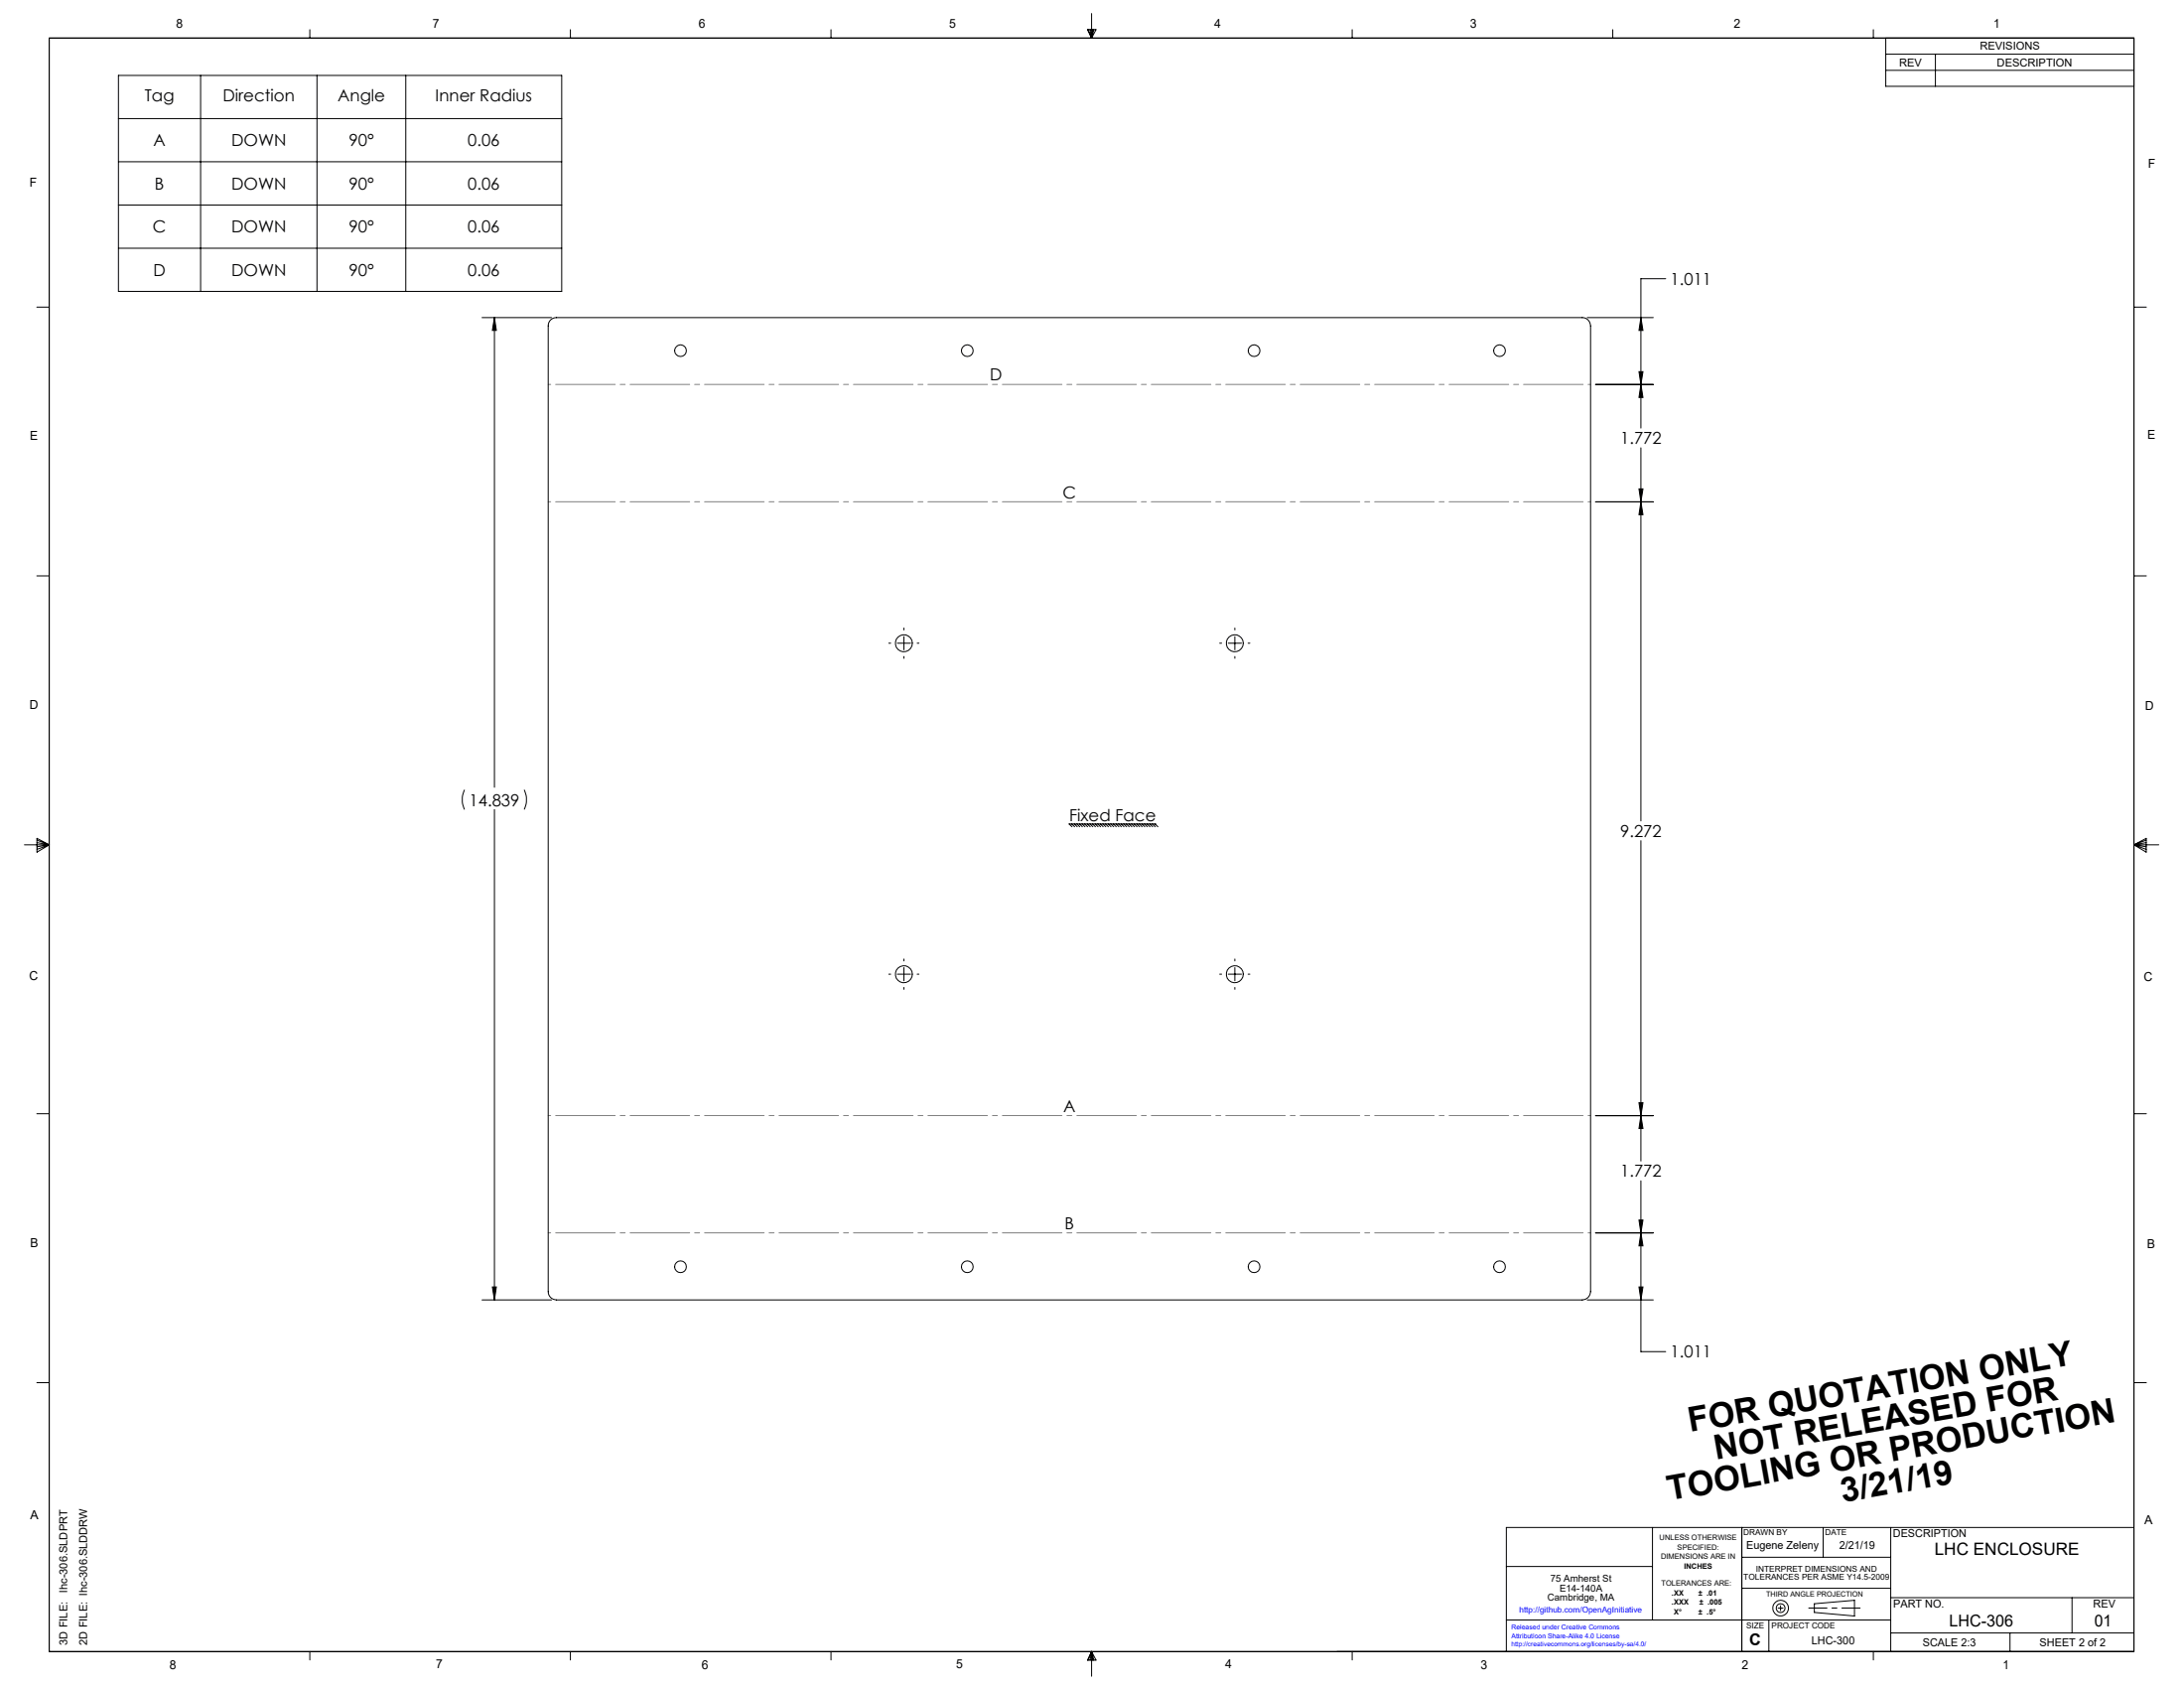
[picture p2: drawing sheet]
<svg xmlns="http://www.w3.org/2000/svg" width="559mm" height="432mm" viewBox="0 0 559 432" stroke-linecap="round" stroke-linejoin="round" font-family="sans-serif">
<g fill="none" stroke="#000" stroke-width=".25">
<path d="M12.6 9.7h533.4v412.8h-533.4zM30.3 19.3h113.4v55.2h-113.4zM51.3 19.3v55.2M79.3 7.6v2.1M81.1 19.3v55.2M103.8 19.3v55.2M145.9 7.6v2.1M212.6 7.6v2.1M278.2 7.6h2.2l-1.1 2.1zM278.4 7.6l.9 2.1M278.9 7.6l.4 2.1M279.3 3.5v6.2"/>
<path d="M279.6 7.6l-.3 2.1M279.9 7.6l-.6 2.1M346 7.6v2.1M412.6 7.6v2.1M479.3 7.6v2.1M482.5 9.7v12.4h63.5M482.5 18h63.5M482.5 13.9h63.5M495.2 13.9v8.2M30.3 30.3h113.4M30.3 41.4h113.4M30.3 52.5h113.4"/>
<path d="M9.4 78.6h3.2M30.3 63.5h113.4M426.2 71.3h-6.4v38.2M546 78.6h3.2M123.3 81.2h17.8M126.5 81.2v120.2M126.5 81.2l.5 3.3h-1zM140.9 81.8l.7-.4 .8-.2h262.4a2.11 2.11 0 0 1 2.2 2.2v247a2.17 2.17 0 0 1-2.2 2.1h-262.4a2.11 2.11 0 0 1-2.1-2.1v-247l.1-.9zM406.1 81.2h16.9M408.2 98.4h14.8M419.3 95.1h1.1l-.6 3.3zM419.8 98.4l.6 3.3h-1.1z"/>
<path d="M419.8 81.2l.6 3.3h-1.1zM419.8 114.5v95.5M408.2 128.4h14.8M419.3 125.1h1.1l-.6 3.3zM419.8 128.4l.6 3.3h-1.1zM9.4 147.3h3.2M546 147.3h3.2M227.4 164.5h.5M229.6 164.5h3.4M231.3 160.7v.4M231.3 162.8v3.4M231.3 167.9v.5"/>
<path d="M234.7 164.5h.4M312.1 164.5h.5M314.3 164.5h3.3M315.9 160.7v.4M315.9 162.8v3.4M315.9 167.9v.5M319.3 164.5h.5M6.2 216.1h6.4M9.5 214.5l3.1 1.6-3.1 1.9zM9.5 214.9l3.1 1.2M9.5 215.5l3.1 .6M12.6 216.1l-3.1 1.2"/>
<path d="M12.6 216.1l-3.1 .5M118.9 202l-.6 2v1.4l.6 1.7M126.5 207.1v125.4M134.1 202l.6 2v1.4l-.6 1.7M274.2 210.8l.8 .7M274.9 210.8l.7 .7M275.6 210.8l.7 .7M276.2 210.8l.7 .7M276.9 210.8l.7 .7M277.5 210.8l.8 .7M278.2 210.8l.7 .7M278.9 210.8l.7 .7"/>
<path d="M279.5 210.8l.8 .7M280.2 210.8l.8 .7M280.9 210.8l.7 .7M281.5 210.8l.8 .7M282.2 210.8l.7 .7M282.9 210.8l.7 .7M283.5 210.8l.8 .7M284.2 210.8l.7 .7M284.9 210.8l.7 .7M285.5 210.8l.8 .7M286.2 210.8l.7 .7M286.8 210.8l.8 .7"/>
<path d="M287.5 210.8l.8 .7M288.2 210.8l.7 .7M288.9 210.8l.7 .7M289.5 210.8l.8 .7M290.2 210.8l.7 .7M290.9 210.8l.7 .7M291.5 210.8l.7 .7M292.2 210.8l.7 .7M292.8 210.8l.8 .7M293.5 210.8l.8 .7M294.2 210.8l.7 .7M294.9 210.8l.7 .7"/>
<path d="M295.5 210.8l.8 .7M295.7 210.8h-22.2l.8 .7M419.8 215.1v81.9M546 216.1h6.3M546 216.1l3.1 .5M546 216.1l3.1 1.2M546 216.1l3.1-1.6v3.5zM549.1 215.5l-3.1 .6M549.1 214.9l-3.1 1.2M227.4 249.2h.5M229.6 249.2h3.4M231.3 245.3v.5"/>
<path d="M231.3 247.5v3.4M231.3 252.6v.5M234.7 249.2h.4M312.1 249.2h.5M314.3 249.2h3.3M315.9 245.3v.5M315.9 247.5v3.4M315.9 252.6v.5M319.3 249.2h.5M9.4 284.9h3.2M408.2 285.4h14.8M419.3 282.1h1.1l-.6 3.3z"/>
<path d="M419.8 285.4l.6 3.3h-1.1zM546 284.9h3.2M408.2 315.4h14.8M419.3 312.1h1.1l-.6 3.3zM419.8 302v43.8h6.4M419.8 315.4l.6 3.3h-1.1zM123.3 332.5h17.8M126 329.2h1l-.5 3.3zM406.1 332.5h16.9M419.3 329.2h1.1l-.6 3.3zM9.4 353.7h3.2M546 353.7h3.2"/>
<path d="M422.8 390.7v23.7M445.7 390.7v31.8M445.7 398.4h38.1M466.5 390.7v7.7M483.8 390.7v31.8M546 390.7h-160.6v31.8M385.4 400.7h37.4M385.4 414.4h98.4M445.7 406.3h38.1M452.6 414.4v8.1M454.9 411.4h1.3M455.6 410.7v1.3"/>
<path d="M464.2 410.2l10.3-.8v4l-10.3-.9zM483.8 408.7h62.2M483.8 417.7h62.2M514.3 417.7v4.8M530.2 408.7v9M79.3 422.5v2.1M145.9 422.5v2.1M212.6 422.5v2.1M279.3 422.5v6.3M279.3 422.5l1.1 2.2h-2.2zM279.3 422.5l.6 2.2M279.3 422.5l-.9 2.2"/>
<path d="M279.3 422.5l-.4 2.2M279.3 422.5l.3 2.2M346 422.5v2.1M479.3 422.5v2.1"/>
<circle cx="174.1" cy="89.7" r="1.5"/>
<circle cx="247.5" cy="89.7" r="1.5"/>
<circle cx="320.9" cy="89.7" r="1.5"/>
<circle cx="383.7" cy="89.7" r="1.5"/>
<circle cx="231.3" cy="164.6" r="2.17"/>
<circle cx="315.9" cy="164.6" r="2.17"/>
<circle cx="231.3" cy="249.2" r="2.17"/>
<circle cx="315.9" cy="249.2" r="2.17"/>
<circle cx="174.1" cy="324" r="1.51"/>
<circle cx="247.5" cy="324" r="1.51"/>
<circle cx="320.9" cy="324" r="1.51"/>
<circle cx="383.7" cy="324" r="1.51"/>
<circle cx="455.6" cy="411.4" r="1.13"/>
<circle cx="455.6" cy="411.4" r="2.01"/>
</g>
<path d="M462.8 411.3h13.1" fill="none" stroke="#000" stroke-width=".25" stroke-dasharray="15.2 1.3 1.3 1.3" stroke-dashoffset="10.6"/>
<path d="M407 98.3h-266.7M407 128.4h-266.7M140.3 285.4h266.7M140.3 315.4h266.7" fill="none" stroke="#808080" stroke-width=".25" stroke-dasharray="15.2 1.3 1.3 1.3" stroke-dashoffset="-1.9"/>
<path d="M419.3 329.2h1.1l-.6 3.3zM419.8 315.4l.6 3.3h-1.1zM419.3 312.1h1.1l-.6 3.3zM419.8 285.4l.6 3.3h-1.1zM419.8 128.4l.6 3.3h-1.1zM419.3 282.1h1.1l-.6 3.3zM419.3 125.1h1.1l-.6 3.3zM419.8 98.4l.6 3.3h-1.1zM419.3 95.1h1.1l-.6 3.3zM419.8 81.2l.6 3.3h-1.1zM126.5 81.2l.5 3.3h-1zM126 329.2h1l-.5 3.3z" fill="#000"/>
<g font-size="8.7">
<text x="432.4" y="366.3" transform="rotate(-10 432.4 366.3)">FOR QUOTATION ONLY</text>
<text x="439.1" y="373.5" transform="rotate(-10 439.1 373.5)">NOT RELEASED FOR</text>
<text x="427.1" y="383.9" transform="rotate(-10 427.1 383.9)">TOOLING OR PRODUCTION</text>
<text x="471.5" y="384.4" transform="rotate(-10 471.5 384.4)">3/21/19</text>
</g>
<text font-size="4.4" x="495" y="397.9">LHC ENCLOSURE</text>
<g font-size="4.2">
<text x="37.1" y="25.9">Tag</text>
<text x="57" y="25.9">Direction</text>
<text x="86.4" y="25.9">Angle</text>
<text x="111.4" y="25.9">Inner Radius</text>
<text x="39.3" y="37.4">A</text>
<text x="59.2" y="37.4">DOWN</text>
<text x="89.3" y="37.4">90°</text>
<text x="119.7" y="37.4">0.06</text>
<text x="39.6" y="48.4">B</text>
<text x="59.2" y="48.4">DOWN</text>
<text x="89.3" y="48.4">90°</text>
<text x="119.7" y="48.4">0.06</text>
<text x="39.1" y="59.5">C</text>
<text x="59.2" y="59.5">DOWN</text>
<text x="89.3" y="59.5">90°</text>
<text x="119.7" y="59.5">0.06</text>
<text x="39.3" y="70.5">D</text>
<text x="59.2" y="70.5">DOWN</text>
<text x="89.3" y="70.5">90°</text>
<text x="119.7" y="70.5">0.06</text>
<text x="427.4" y="72.9">1.011</text>
<text x="253.3" y="97.3">D</text>
<text x="414.6" y="113.6">1.772</text>
<text x="271.9" y="127.4">C</text>
<text x="120.1" y="206.1">14.839</text>
<text x="273.6" y="210.1">Fixed Face</text>
<text x="414.6" y="214.1">9.272</text>
<text x="272.1" y="284.5">A</text>
<text x="414.6" y="301.1">1.772</text>
<text x="272.4" y="314.5">B</text>
<text x="427.4" y="347.3">1.011</text>
<text x="498.8" y="415.9">LHC-306</text>
<text x="535.9" y="415.9">01</text>
<text x="447.6" y="420.8">C</text>
</g>
<g font-size="3.2">
<text x="45" y="7.2">8</text>
<text x="110.7" y="7.2">7</text>
<text x="178.8" y="7.2">6</text>
<text x="242.9" y="7.2">5</text>
<text x="310.7" y="7.1">4</text>
<text x="376.1" y="7.2">3</text>
<text x="443.6" y="7.2">2</text>
<text x="510" y="7.1">1</text>
<text x="7.6" y="47.7">F</text>
<text x="549.6" y="42.9">F</text>
<text x="7.7" y="112.6">E</text>
<text x="549.4" y="112.3">E</text>
<text x="7.6" y="181.3">D</text>
<text x="548.9" y="181.5">D</text>
<text x="7.5" y="250.8">C</text>
<text x="548.5" y="251">C</text>
<text x="7.8" y="319.1">B</text>
<text x="549.3" y="319.3">B</text>
<text x="7.8" y="388.7">A</text>
<text x="548.7" y="389.8">A</text>
<text x="43.4" y="426.8">8</text>
<text x="111.6" y="426.8">7</text>
<text x="179.5" y="426.8">6</text>
<text x="244.6" y="426.8">5</text>
<text x="313.5" y="426.8">4</text>
<text x="378.8" y="426.9">3</text>
<text x="445.7" y="426.9">2</text>
<text x="512.5" y="426.9">1</text>
</g>
<g font-size="2.8">
<text x="486" y="16.9">REV</text>
<text x="506.6" y="12.8">REVISIONS</text>
<text x="511" y="16.9">DESCRIPTION</text>
<text x="484.4" y="393.3">DESCRIPTION</text>
<text x="446.8" y="396.3">Eugene Zeleny</text>
<text x="470.7" y="396.3">2/21/19</text>
<text x="17.2" y="407.3" transform="rotate(-90 17.2 407.3)">lhc-306.SLDPRT</text>
<text x="484.4" y="411.2">PART NO.</text>
<text x="535.6" y="411.2">REV</text>
<text x="17.2" y="420.8" transform="rotate(-90 17.2 420.8)">3D FILE:</text>
<text x="22.3" y="420.8" transform="rotate(-90 22.3 420.8)">2D FILE: lhc-306.SLDDRW</text>
<text x="463.5" y="420.6">LHC-300</text>
<text x="492" y="421.1">SCALE 2:3</text>
<text x="521.9" y="421.2">SHEET 2 of 2</text>
</g>
<g font-size="2.5">
<text x="396.7" y="404.6">75 Amherst St</text>
<text x="399" y="407">E14-140A</text>
<text x="395.9" y="409.5">Cambridge, MA</text>
</g>
<g font-size="2.1">
<text x="446.1" y="392.7">DRAWN BY</text>
<text x="467" y="392.8">DATE</text>
<text x="446.1" y="404.1">TOLERANCES PER ASME Y14.5-2009</text>
<text x="449.3" y="402">INTERPRET DIMENSIONS AND</text>
<text x="446.8" y="416.5">SIZE</text>
<text x="453.3" y="416.5">PROJECT CODE</text>
</g>
<text font-size="2.1" fill="#00f" x="388.7" y="412.6">http://github.com/OpenAgInitiative</text>
<g font-size="1.9">
<text x="424.6" y="394">UNLESS OTHERWISE</text>
<text x="425" y="398.8">DIMENSIONS ARE IN</text>
<text x="429.2" y="396.4">SPECIFIED:</text>
<text x="430.9" y="401.2">INCHES</text>
<text x="425.1" y="405.8">TOLERANCES ARE:</text>
<text x="427.7" y="408.2">.XX</text>
<text x="427.7" y="410.5">.XXX</text>
<text x="428.3" y="412.9">X°</text>
<text x="434.6" y="408.2">± .01</text>
<text x="434.6" y="412.9">± .5°</text>
<text x="434.8" y="410.5">± .005</text>
<text x="451.9" y="408.3">THIRD ANGLE PROJECTION</text>
</g>
<g font-size="1.7" fill="#00f">
<text x="386.7" y="416.7">Released under Creative Commons</text>
<text x="386.7" y="419">Attributioon Share-Alike 4.0 License</text>
<text x="386.7" y="421.2">http://creativecommons.org/licenses/by-sa/4.0/</text>
</g>
</svg>
